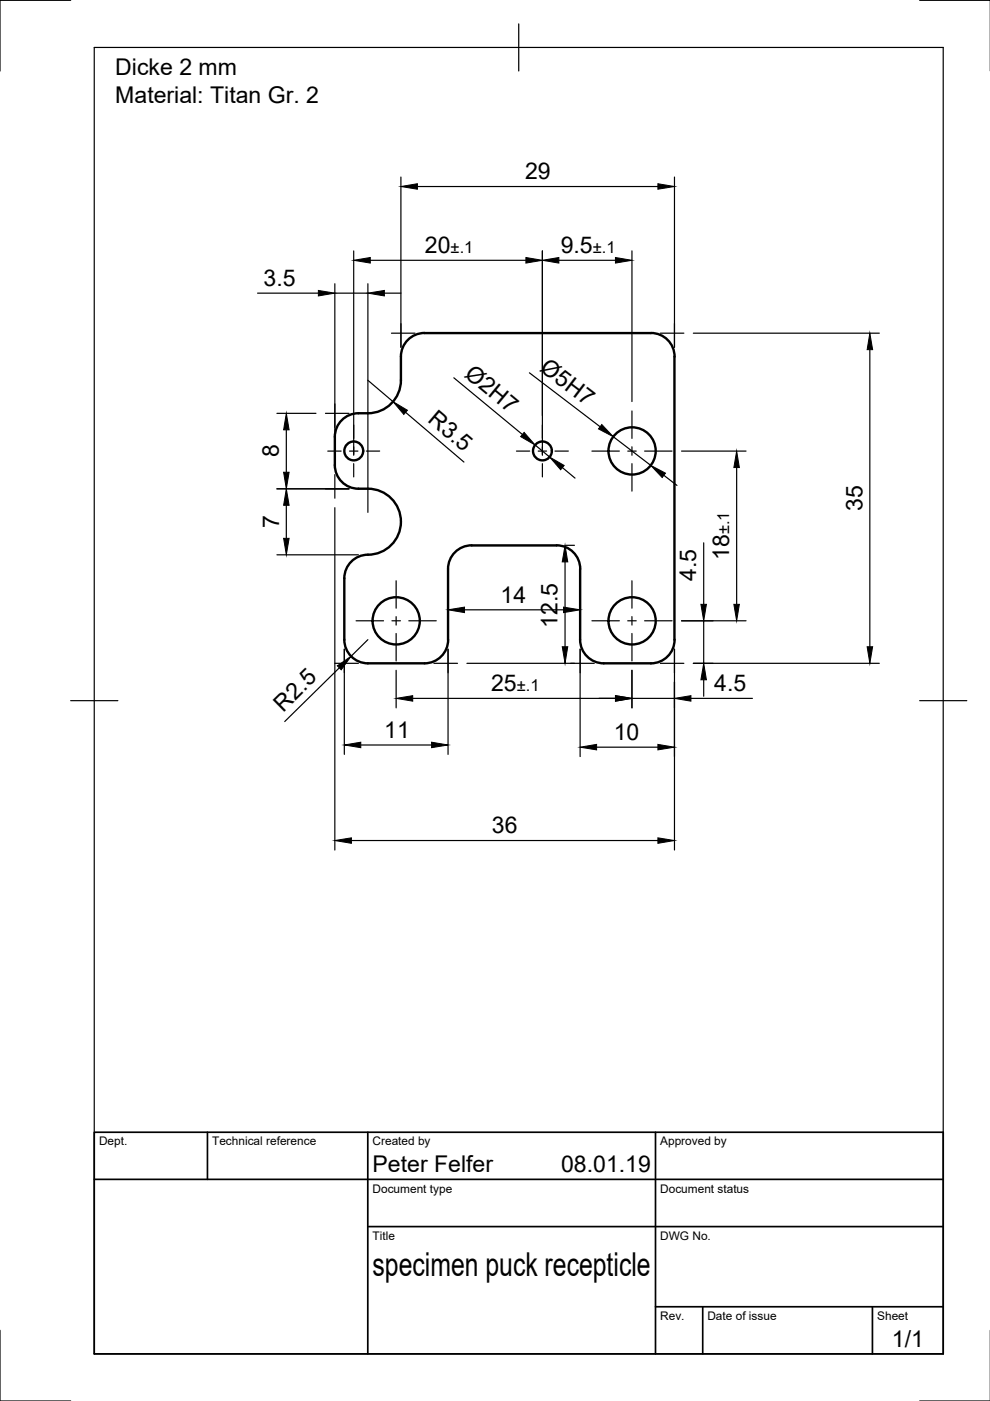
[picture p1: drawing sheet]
<svg xmlns="http://www.w3.org/2000/svg" width="210mm" height="297mm" viewBox="0 0 210 297" stroke-linecap="round" stroke-linejoin="round" font-family="sans-serif">
<!-- layer: Visible -->
<g fill="none" stroke="#000" stroke-width=".51">
<path d="M85 75.6a5 5 0 0 1 5-5h48a5 5 0 0 1 5 5M85 75.6v5a7 7 0 0 1-7 7 6.7 6.7 0 0 0-5.2 1.2 5 5 0 0 0-1.8 3.8M143 75.6v60a5 5 0 0 1-5 5h-10a5 5 0 0 1-5-5v-15M71 98.6a5 5 0 0 0 5 5 9 9 0 0 1 5.8 1.1 7 7 0 0 1 2.9 7.9 7 7 0 0 1-6.7 5 5 5 0 0 0-5 5v13a5 5 0 0 0 5 5h12a5 5 0 0 0 5-5M71 92.6v6M100 115.6h18M100 115.6a5 5 0 0 0-5 5v15M118 115.6a5 5 0 0 1 5 5"/>
<circle cx="75" cy="95.6" r="2"/>
<circle cx="115" cy="95.6" r="2"/>
<circle cx="134" cy="95.6" r="5"/>
<circle cx="84" cy="131.6" r="5"/>
<circle cx="134" cy="131.6" r="5"/>
</g>
<!-- layer: TitleBlock -->
<path d="M20 240.1h180v46.9h-180zM20 250h180M44 240.1v9.9M78 240.1v46.9M139 240.1v46.9M78 260.1h122M139 277.1h61M149 277.1v9.9M185 277.1v9.9" fill="none" stroke="#000" stroke-width=".36"/>
<!-- layer: Border -->
<path d="M15 .1h-15v15M20 10.1h180v276.9h-180zM110 5.1v10M195 .1h15M15 148.6h10M195 148.6h10M0 282.1v14.9h15M195 297h15" fill="none" stroke="#000" stroke-width=".25"/>
<!-- layer: Smart Centers -->
<g fill="none" stroke="#000" stroke-width=".25">
<path d="M69.5 95.6h2.8M74.1 95.6h1.8M75 90.1v2.8M75 94.7v1.8M75 98.3v2.8M77.7 95.6h2.8M109.5 95.6h2.8M114.1 95.6h1.8M115 90.1v2.8M115 94.7v1.8M115 98.3v2.8M117.7 95.6h2.8"/>
<path d="M125.5 95.6h5.8M133.1 95.6h1.8M134 87.1v5.8M134 94.7v1.8M134 98.3v5.8M136.7 95.6h5.8M75.5 131.6h5.8M83.1 131.6h1.8M84 123.1v5.9M84 130.7v1.8M84 134.3v5.8M86.7 131.6h5.8"/>
<path d="M125.5 131.6h5.8M133.1 131.6h1.8M134 123.1v5.9M134 130.7v1.8M134 134.3v5.8M136.7 131.6h5.8"/>
</g>
<!-- layer: Edge Extensions -->
<g fill="none" stroke="#000" stroke-width=".25">
<path d="M83 70.6h5M85 68.6v5M140 70.6h5M143 68.6v5M69 87.6h5M71 85.6v5M69 103.6h5M71 100.6v5M73 137.6v5M95 137.6v5M123 137.6v5M143 137.6v5"/>
<path d="M71 140.6h5M92 140.6h5M121 140.6h5M140 140.6h5"/>
</g>
<!-- layer: FD_Dimensions -->
<g fill="none" stroke="#000" stroke-width=".25">
<path d="M85 37.5v36.1M88.5 39.5h51M143 37.5v36.1M75 53.2v43.1M78.5 55.2h33M115 53.2v43.1M118.5 55.2h12M134 53.2v31.9M54.6 62.2h12.9M71 60.2v36.4M71 62.2h7M78 60.2v48.4"/>
<path d="M81.5 62.2h3.5M112.2 79l15 11.5M147 70.6h39.4M184.4 74.1v63M58.7 87.6h8.3M60.7 91.1v9M78 80.6l5.3 4.6M86 87.4l12.4 10.6M96.2 80.1l14.6 12M113.5 94.3l3 2.6M119.2 99.1l2.7 2.3M130 92.6l8 6.1"/>
<path d="M144.5 95.6h13.7M156.2 99.1v29M58.7 103.6h15.3M58.7 117.6h17.3M60.7 107.1v7M71 107.6v72.6M119.8 119.1v18M120 115.6h1.8M140.8 100.8l2.7 2.1M149.2 115.1v13M73 137.6v22.3M78 135.6l-3.6 3.5"/>
<path d="M95 137.6v22.3M98.5 129.3h21M123 137.6v22.8M143 137.6v42.6M144.5 131.6h13.7M149.2 131.6v9M71.9 141.6l-11.5 11.4M76.5 158h15M84 142.1v8M87.5 148.1h43M99 140.6h22.8M126.5 158.4h13"/>
<path d="M134 142.1v8M134 148.1h9M146.5 148.1h13M147 140.6h39.4M149.2 144.1v3.5M74.5 178.2h65"/>
</g>
<g fill="#000" stroke="#000" stroke-width=".21">
<path d="M85 39.5l3.5-.5v1.1zM139.5 39l3.5 .5-3.5 .6zM75 55.2l3.5-.6v1.2zM111.5 54.6l3.5 .6-3.5 .6zM115 55.2l3.5-.6v1.2zM130.5 54.6l3.5 .6-3.5 .6zM67.5 61.6l3.5 .6-3.5 .5zM78 62.2l3.5-.6v1.1zM184.4 70.6l.6 3.5h-1.1zM60.7 87.6l.6 3.5h-1.2zM83.3 85.2l3.1 1.8-.8 .9zM111.1 91.7l2.4 2.6-3.1-1.7z"/>
<path d="M116.5 96.9l3.1 1.8-.7 .9zM127.6 90l2.4 2.6-3.1-1.7zM156.2 95.6l.6 3.5h-1.2zM60.7 103.6l.6 3.5h-1.2zM60.1 114.1h1.2l-.6 3.5zM60.1 100.1h1.2l-.6 3.5zM119.8 115.6l.6 3.5h-1.2zM138 98.7l3.1 1.6-.7 .9zM95 129.3l3.5-.6v1.2zM119.2 137.1h1.2l-.6 3.5zM119.5 128.7l3.5 .6-3.5 .6zM148.6 128.1h1.2l-.6 3.5z"/>
<path d="M155.6 128.1h1.2l-.6 3.5zM183.9 137.1h1.1l-.6 3.5zM71.5 141.2l2.9-2.1-2.1 2.9zM73 158l3.5-.6v1.1zM84 148.1l3.5-.6v1.2zM91.5 157.4l3.5 .6-3.5 .5zM123 158.4l3.5-.6v1.2zM130.5 147.5l3.5 .6-3.5 .6zM139.5 157.8l3.5 .6-3.5 .6zM143 148.1l3.5-.6v1.2zM149.2 140.6l.6 3.5h-1.2zM71 178.2l3.5-.6v1.2z"/>
<path d="M139.5 177.6l3.5 .6-3.5 .6z"/>
</g>
<text font-size="7" x="79" y="270.6">specimen puck recepticle</text>
<g font-size="4.9">
<text x="24.4" y="16">Dicke 2 mm</text>
<text x="24.4" y="21.9">Material: Titan Gr. 2</text>
<text x="111.3" y="38">29</text>
<text x="90.1" y="53.6">20</text>
<text x="118.9" y="53.6">9.5</text>
<text x="55.9" y="60.6">3.5</text>
<text x="98.3" y="79.7" transform="rotate(40 98.3 79.7)">Ø2H7</text>
<text x="114.3" y="78.5" transform="rotate(37 114.3 78.5)">Ø5H7</text>
<text x="90.5" y="89.2" transform="rotate(40 90.5 89.2)">R3.5</text>
<text x="59.1" y="97" transform="rotate(-90 59.1 97)">8</text>
<text x="59.2" y="112" transform="rotate(-90 59.2 112)">7</text>
<text x="182.9" y="108.4" transform="rotate(-90 182.9 108.4)">35</text>
<text x="154.6" y="118.7" transform="rotate(-90 154.6 118.7)">18</text>
<text x="147.6" y="123.2" transform="rotate(-90 147.6 123.2)">4.5</text>
<text x="106.1" y="127.8">14</text>
<text x="118.2" y="133.1" transform="rotate(-90 118.2 133.1)">12.5</text>
<text x="104.1" y="146.5">25</text>
<text x="151.4" y="146.5">4.5</text>
<text x="60" y="151.1" transform="rotate(-45 60 151.1)">R2.5</text>
<text x="81.5" y="156.4">11</text>
<text x="130.1" y="156.9">10</text>
<text x="104.3" y="176.6">36</text>
<text x="79" y="248.5">Peter Felfer</text>
<text x="119" y="248.5">08.01.19</text>
<text x="189.1" y="285.7">1/1</text>
</g>
<g font-size="3.5">
<text x="95.5" y="53.6">±.1</text>
<text x="125.7" y="53.6">±.1</text>
<text x="154.6" y="113.3" transform="rotate(-90 154.6 113.3)">±.1</text>
<text x="109.6" y="146.5">±.1</text>
</g>
<g font-size="2.5">
<text x="21" y="242.9">Dept.</text>
<text x="45" y="242.9">Technical reference</text>
<text x="79" y="242.9">Created by</text>
<text x="140" y="242.9">Approved by</text>
<text x="79" y="252.8">Document type</text>
<text x="140" y="252.8">Document status</text>
<text x="79" y="262.9">Title</text>
<text x="140" y="262.9">DWG No.</text>
<text x="140" y="279.9">Rev.</text>
<text x="150" y="279.9">Date of issue</text>
<text x="186" y="279.9">Sheet</text>
</g>
</svg>
